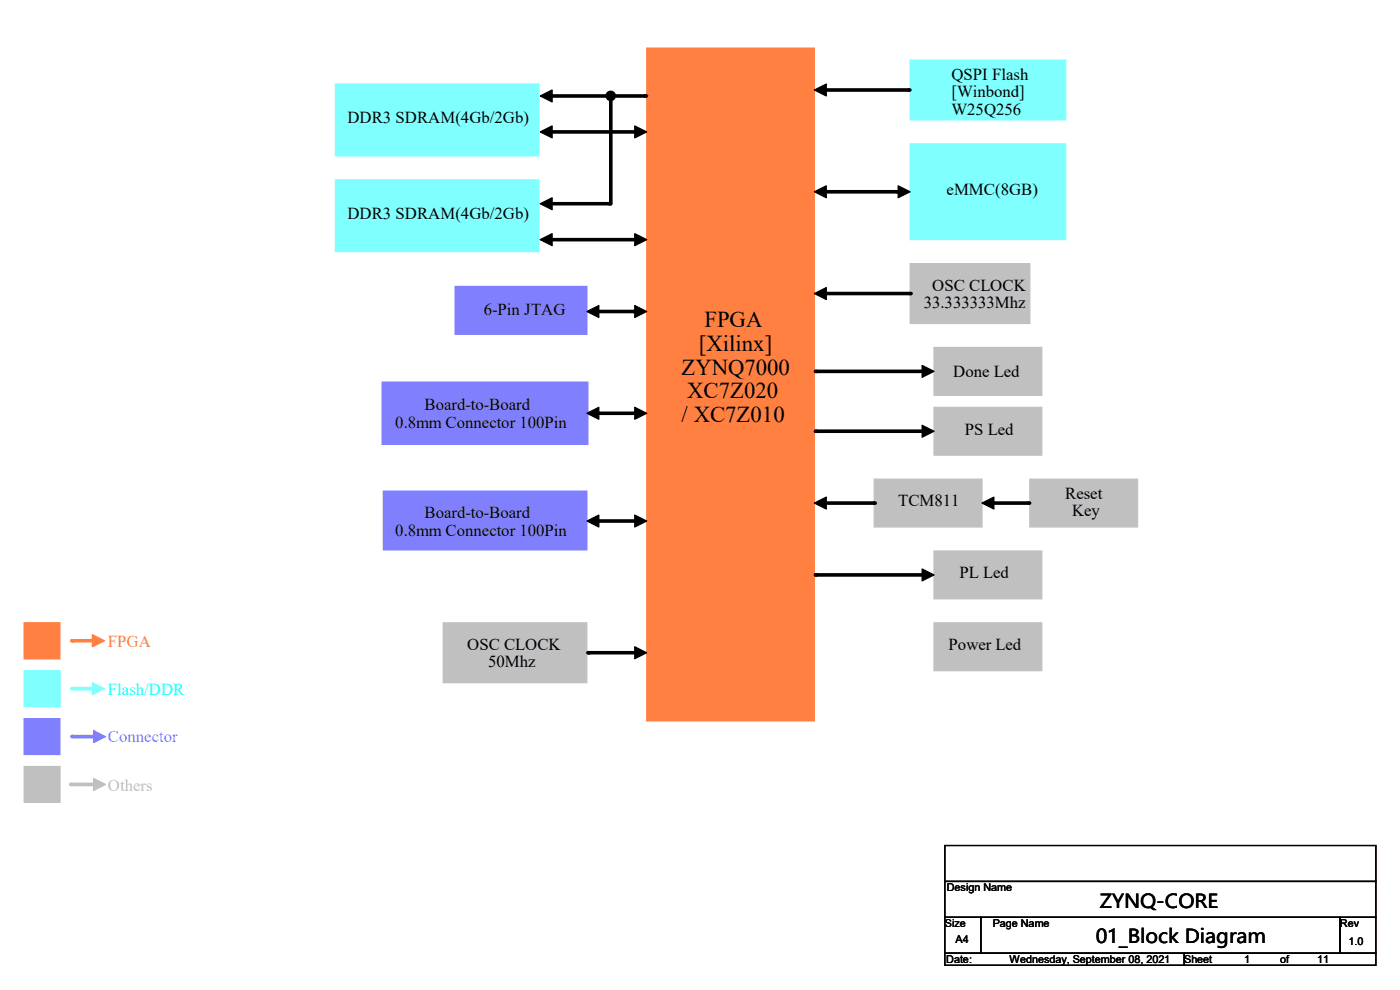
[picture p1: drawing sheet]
<svg xmlns="http://www.w3.org/2000/svg" width="297mm" height="210mm" viewBox="0 0 297 210" stroke-linecap="round" stroke-linejoin="round" font-family="sans-serif">
<g fill="#ff8040" stroke="#ff8040" stroke-width=".25">
<path d="M137.2 10.2h35.6v142.8h-35.6z" fill-rule="evenodd"/>
<path d="M5.1 132.1h7.6v7.6h-7.6z" fill-rule="evenodd"/>
</g>
<g fill="#80ffff" stroke="#80ffff" stroke-width=".25">
<path d="M193.1 12.7h33v12.7h-33z" fill-rule="evenodd"/>
<path d="M71.2 38.1h43.1v15.3h-43.1z" fill-rule="evenodd"/>
<path d="M193.1 30.5h33v20.3h-33z" fill-rule="evenodd"/>
<path d="M5.1 142.3h7.6v7.6h-7.6z" fill-rule="evenodd"/>
</g>
<g fill="#8080ff" stroke="#8080ff" stroke-width=".25">
<path d="M96.6 60.7h27.9v10.2h-27.9z" fill-rule="evenodd"/>
<path d="M81.3 104.2h43.2v12.4h-43.2z" fill-rule="evenodd"/>
<path d="M5.1 152.4h7.6v7.7h-7.6z" fill-rule="evenodd"/>
</g>
<path d="M81.3 81.3h43.2v12.7h-43.2z" fill-rule="evenodd" fill="#8080ff" stroke="#8080ff" stroke-width=".76"/>
<g fill="#c0c0c0" stroke="#c0c0c0" stroke-width=".25">
<path d="M94 132.1h30.5v12.7h-30.5z" fill-rule="evenodd"/>
<path d="M193.1 55.9h25.4v12.7h-25.4z" fill-rule="evenodd"/>
<path d="M198.2 73.7h22.8v10.2h-22.8z" fill-rule="evenodd"/>
<path d="M198.2 86.4h22.8v10.2h-22.8z" fill-rule="evenodd"/>
<path d="M185.5 101.6h22.8v10.2h-22.8z" fill-rule="evenodd"/>
<path d="M218.5 101.6h22.8v10.2h-22.8z" fill-rule="evenodd"/>
<path d="M198.2 116.9h22.8v10.1h-22.8z" fill-rule="evenodd"/>
<path d="M198.2 132.1h22.8v10.2h-22.8z" fill-rule="evenodd"/>
<path d="M5.1 162.6h7.6v7.6h-7.6z" fill-rule="evenodd"/>
</g>
<g fill="#000" stroke="#000" stroke-width=".25">
<path d="M172.8 19.1l2.5-1.3v2.6z" fill-rule="evenodd"/>
<path d="M114.6 20.4l2.5-1.3v2.5z" fill-rule="evenodd"/>
<path d="M114.6 28l2.5-1.3v2.6z" fill-rule="evenodd"/>
<path d="M134.7 26.7l2.5 1.3-2.5 1.3z" fill-rule="evenodd"/>
<path d="M114.6 43.2l2.5-1.2v2.5z" fill-rule="evenodd"/>
<path d="M114.6 50.8l2.5-1.2v2.5z" fill-rule="evenodd"/>
<path d="M134.7 49.6l2.5 1.2-2.5 1.3z" fill-rule="evenodd"/>
<path d="M172.8 40.7l2.5-1.3v2.6z" fill-rule="evenodd"/>
<path d="M190.5 39.4l2.6 1.3-2.6 1.3z" fill-rule="evenodd"/>
<path d="M124.5 66.1l2.5-1.3v2.6z" fill-rule="evenodd"/>
<path d="M134.7 64.8l2.5 1.3-2.5 1.3z" fill-rule="evenodd"/>
<path d="M172.8 62.3l2.5-1.3v2.5z" fill-rule="evenodd"/>
<path d="M195.6 77.5l2.6 1.3-2.6 1.3z" fill-rule="evenodd"/>
<path d="M124.5 87.7l2.5-1.3v2.5z" fill-rule="evenodd"/>
<path d="M134.7 86.4l2.5 1.3-2.5 1.2z" fill-rule="evenodd"/>
<path d="M195.6 90.2l2.6 1.3-2.6 1.3z" fill-rule="evenodd"/>
<path d="M124.5 110.5l2.5-1.2v2.5z" fill-rule="evenodd"/>
<path d="M134.7 109.3l2.5 1.2-2.5 1.3z" fill-rule="evenodd"/>
<path d="M172.8 106.7l2.5-1.2v2.5z" fill-rule="evenodd"/>
<path d="M208.3 106.7l2.6-1.2v2.5z" fill-rule="evenodd"/>
<path d="M134.7 137.2l2.5 1.3-2.5 1.2z" fill-rule="evenodd"/>
<path d="M195.6 120.7l2.6 1.3-2.6 1.2z" fill-rule="evenodd"/>
<circle cx="129.6" cy="20.3" r=".99"/>
</g>
<g fill="none" stroke="#000" stroke-width=".76">
<path d="M175 19.1h17.8M116.4 20.4h20.5M117.1 28h17.6M129.6 20.4v22.8M116.4 43.2h12.9M117.1 50.8h17.6M175.3 40.7h15M127 66.1h7.4M173 78.8h22.9M175.3 62.3h17.8M127 87.7h7.7M173 91.5h22.6"/>
<path d="M127 110.5h7.7M175.6 106.7h9.9M210.9 106.7h7.3M124.8 138.5h9.9M173 122h22.6"/>
</g>
<g fill="#000">
<circle cx="192.8" cy="19.1" r=".38"/>
<circle cx="129.6" cy="20.4" r=".38"/>
<circle cx="134.7" cy="28" r=".38"/>
<circle cx="136.9" cy="20.4" r=".38"/>
<circle cx="129.3" cy="43.2" r=".38"/>
<circle cx="134.7" cy="50.8" r=".38"/>
<circle cx="190.3" cy="40.7" r=".38"/>
<circle cx="134.4" cy="66.1" r=".38"/>
<circle cx="173" cy="78.8" r=".38"/>
<circle cx="193.1" cy="62.3" r=".38"/>
<circle cx="134.7" cy="87.7" r=".38"/>
<circle cx="173" cy="91.5" r=".38"/>
<circle cx="134.7" cy="110.5" r=".38"/>
<circle cx="185.5" cy="106.7" r=".38"/>
<circle cx="218.2" cy="106.7" r=".38"/>
<circle cx="124.8" cy="138.5" r=".38"/>
<circle cx="173" cy="122" r=".38"/>
</g>
<path d="M15.3 135.9h5.1" fill="none" stroke="#ff8040" stroke-width=".76"/>
<circle cx="15.3" cy="135.9" r=".38" fill="#ff8040"/>
<path d="M19.6 134.7l2.5 1.2-2.5 1.3z" fill-rule="evenodd" fill="#ff8040" stroke="#ff8040" stroke-width=".25"/>
<path d="M15.3 146.1h5.1" fill="none" stroke="#80ffff" stroke-width=".76"/>
<circle cx="15.3" cy="146.1" r=".38" fill="#80ffff"/>
<path d="M19.6 144.8l2.5 1.3-2.5 1.3z" fill-rule="evenodd" fill="#80ffff" stroke="#80ffff" stroke-width=".25"/>
<path d="M15.3 156.3h5.1" fill="none" stroke="#8080ff" stroke-width=".76"/>
<circle cx="15.3" cy="156.3" r=".38" fill="#8080ff"/>
<path d="M19.9 155l2.5 1.3-2.5 1.2z" fill-rule="evenodd" fill="#8080ff" stroke="#8080ff" stroke-width=".25"/>
<path d="M15 166.4h5.4" fill="none" stroke="#c0c0c0" stroke-width=".76"/>
<circle cx="15" cy="166.4" r=".38" fill="#c0c0c0"/>
<path d="M19.9 165.1l2.5 1.3-2.5 1.3z" fill-rule="evenodd" fill="#c0c0c0" stroke="#c0c0c0" stroke-width=".25"/>
<path d="M71.2 17.8h43.1v15.3h-43.1z" fill-rule="evenodd" fill="#80ffff" stroke="#80ffff" stroke-width=".25"/>
<path d="M200.4 179.4h91.5v7.6h-91.5zM200.4 187h91.5v7.6h-91.5zM200.4 194.6h7.7v7.6h-7.7zM208.1 194.6h76.2v7.6h-76.2zM284.3 194.6h7.6v7.6h-7.6zM200.4 202.2h50.8v2.6h-50.8zM251.2 202.2h40.7v2.6h-40.7z" fill="none" stroke="#000" stroke-width=".25"/>
<g font-size="4.8">
<text x="149.5" y="69.4">FPGA</text>
<text x="148.2" y="74.4">[Xilinx]</text>
<text x="144.6" y="79.5">ZYNQ7000</text>
<text x="144.6" y="89.5">/ XC7Z010</text>
<text x="145.8" y="84.5">XC7Z020</text>
</g>
<g font-size="4.1">
<text x="233.3" y="192.7">ZYNQ-CORE</text>
<text x="232.5" y="200.1">01_Block Diagram</text>
</g>
<g font-size="3.6">
<text x="201.8" y="16.9">QSPI Flash</text>
<text x="201.8" y="20.7">[Winbond]</text>
<text x="73.7" y="26.1">DDR3 SDRAM(4Gb/2Gb)</text>
<text x="201.8" y="24.4">W25Q256</text>
<text x="200.8" y="41.3">eMMC(8GB)</text>
<text x="73.7" y="46.4">DDR3 SDRAM(4Gb/2Gb)</text>
<text x="196" y="65.4">33.333333Mhz</text>
<text x="197.8" y="61.6">OSC CLOCK</text>
<text x="102.7" y="66.7">6-Pin JTAG</text>
<text x="202.2" y="79.9">Done Led</text>
<text x="90.1" y="87">Board-to-Board</text>
<text x="83.9" y="90.8">0.8mm Connector 100Pin</text>
<text x="204.7" y="92.4">PS Led</text>
<text x="190.5" y="107.4">TCM811</text>
<text x="226" y="105.8">Reset</text>
<text x="83.9" y="113.6">0.8mm Connector 100Pin</text>
<text x="90.1" y="109.9">Board-to-Board</text>
<text x="227.5" y="109.6">Key</text>
<text x="203.6" y="122.6">PL Led</text>
<text x="99.1" y="137.8">OSC CLOCK</text>
<text x="201.3" y="137.8">Power Led</text>
<text x="103.5" y="141.6">50Mhz</text>
</g>
<text font-size="3.6" fill="#ff8040" x="22.9" y="137.3">FPGA</text>
<text font-size="3.6" fill="#0ff" x="22.9" y="147.5">Flash/DDR</text>
<text font-size="3.6" fill="#8080ff" x="22.9" y="157.4">Connector</text>
<text font-size="3.6" fill="#c0c0c0" x="22.9" y="167.8">Others</text>
<g font-size="2.3">
<text x="200.9" y="189.1">Design Name</text>
<text x="200.5" y="196.7">Size</text>
<text x="210.6" y="196.7">Page Name</text>
<text x="284.3" y="196.7">Rev</text>
<text x="202.7" y="200">A4</text>
<text x="286.1" y="200.5">1.0</text>
<text x="200.7" y="204.3">Date:</text>
<text x="214.2" y="204.3">Wednesday, September 08, 2021</text>
<text x="251.2" y="204.3">Sheet</text>
<text x="264" y="204.3">1</text>
<text x="271.6" y="204.3">of</text>
<text x="279.4" y="204.3">11</text>
</g>
</svg>
